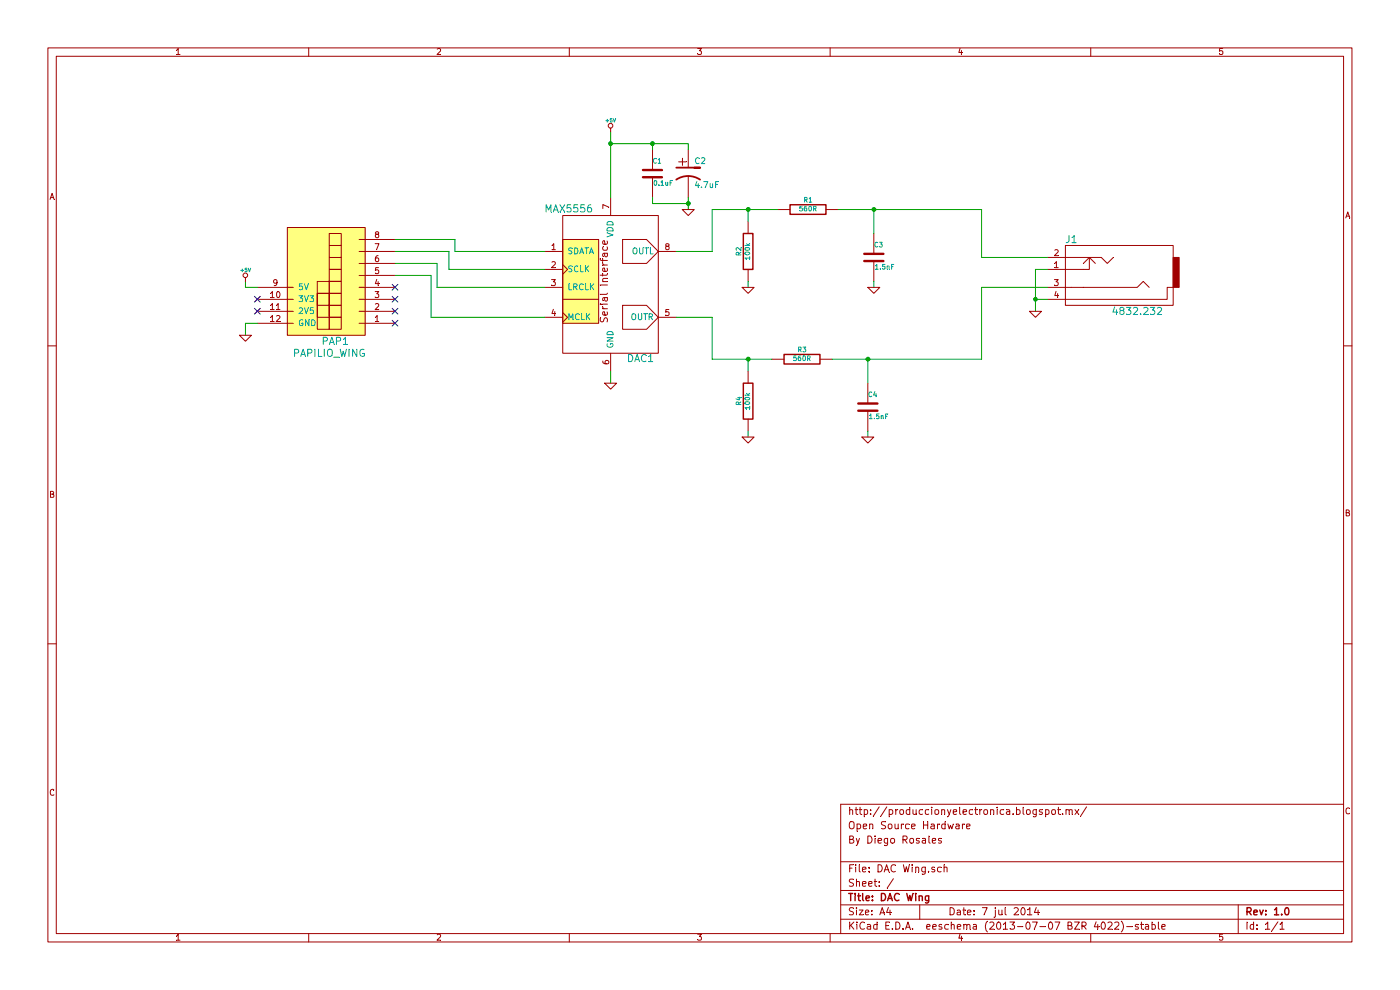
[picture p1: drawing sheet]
EESchema Schematic File Version 2
LIBS:power
LIBS:device
LIBS:transistors
LIBS:conn
LIBS:linear
LIBS:regul
LIBS:74xx
LIBS:cmos4000
LIBS:adc-dac
LIBS:memory
LIBS:xilinx
LIBS:special
LIBS:microcontrollers
LIBS:dsp
LIBS:microchip
LIBS:analog_switches
LIBS:motorola
LIBS:texas
LIBS:intel
LIBS:audio
LIBS:interface
LIBS:digital-audio
LIBS:philips
LIBS:display
LIBS:cypress
LIBS:siliconi
LIBS:opto
LIBS:atmel
LIBS:contrib
LIBS:valves
LIBS:papilio_wings
LIBS:DAC
LIBS:Jacks
EELAYER 27 0
EELAYER END
$Descr A4 11693 8268
encoding utf-8
Sheet 1 1
Title "DAC Wing"
Date "7 jul 2014"
Rev "1.0"
Comp ""
Comment1 "By Diego Rosales"
Comment2 "Open Source Hardware"
Comment3 "http://produccionyelectronica.blogspot.mx/"
Comment4 ""
$EndDescr
$Comp
L PAPILIO_WING PAP1
U 1 1
P 2750 2100
F 0 "PAP1" H 2700 2850 60  0000 C CNN
F 1 "PAPILIO_WING" H 2750 2950 60  0000 C CNN
F 2 "~" H 2400 2950 60  0000 C CNN
F 3 "~" H 2400 2950 60  0000 C CNN
	1    2750 2100
	-1   0    0    1   
$EndComp
$Comp
L MAX5556 DAC1
U 1 1
P 5100 2350
F 0 "DAC1" H 5350 1700 60  0000 C CNN
F 1 "MAX5556" H 4750 2950 60  0000 C CNN
F 2 "~" H 5100 2650 60  0000 C CNN
F 3 "~" H 5100 2650 60  0000 C CNN
	1    5100 2350
	1    0    0    -1  
$EndComp
Wire Wire Line
	3300 2000 3800 2000
Wire Wire Line
	3800 2000 3800 2100
Wire Wire Line
	3800 2100 4550 2100
Wire Wire Line
	3300 2100 3750 2100
Wire Wire Line
	3750 2100 3750 2250
Wire Wire Line
	3750 2250 4550 2250
Wire Wire Line
	3300 2200 3650 2200
Wire Wire Line
	3650 2200 3650 2400
Wire Wire Line
	3650 2400 4550 2400
Wire Wire Line
	3300 2300 3600 2300
Wire Wire Line
	3600 2300 3600 2650
Wire Wire Line
	3600 2650 4550 2650
$Comp
L R R2
U 1 1
P 6250 2100
F 0 "R2" V 6330 2100 40  0000 C CNN
F 1 "100k" V 6257 2101 40  0000 C CNN
F 2 "~" V 6180 2100 30  0000 C CNN
F 3 "~" H 6250 2100 30  0000 C CNN
	1    6250 2100
	-1   0    0    1   
$EndComp
$Comp
L R R1
U 1 1
P 6750 1750
F 0 "R1" V 6830 1750 40  0000 C CNN
F 1 "560R" V 6757 1751 40  0000 C CNN
F 2 "~" V 6680 1750 30  0000 C CNN
F 3 "~" H 6750 1750 30  0000 C CNN
	1    6750 1750
	0    -1   -1   0   
$EndComp
$Comp
L C C3
U 1 1
P 7300 2150
F 0 "C3" H 7300 2250 40  0000 L CNN
F 1 "1.5nF" H 7306 2065 40  0000 L CNN
F 2 "~" H 7338 2000 30  0000 C CNN
F 3 "~" H 7300 2150 60  0000 C CNN
	1    7300 2150
	1    0    0    -1  
$EndComp
Wire Wire Line
	6250 1850 6250 1750
Wire Wire Line
	7000 1750 8200 1750
Wire Wire Line
	7300 1750 7300 1950
Wire Wire Line
	6250 2350 6250 2400
Wire Wire Line
	7300 2350 7300 2400
$Comp
L GND #PWR01
U 1 1
P 7300 2400
F 0 "#PWR01" H 7300 2400 30  0001 C CNN
F 1 "GND" H 7300 2330 30  0001 C CNN
F 2 "" H 7300 2400 60  0000 C CNN
F 3 "" H 7300 2400 60  0000 C CNN
	1    7300 2400
	1    0    0    -1  
$EndComp
$Comp
L GND #PWR02
U 1 1
P 6250 2400
F 0 "#PWR02" H 6250 2400 30  0001 C CNN
F 1 "GND" H 6250 2330 30  0001 C CNN
F 2 "" H 6250 2400 60  0000 C CNN
F 3 "" H 6250 2400 60  0000 C CNN
	1    6250 2400
	1    0    0    -1  
$EndComp
Connection ~ 7300 1750
$Comp
L R R4
U 1 1
P 6250 3350
F 0 "R4" V 6330 3350 40  0000 C CNN
F 1 "100k" V 6257 3351 40  0000 C CNN
F 2 "~" V 6180 3350 30  0000 C CNN
F 3 "~" H 6250 3350 30  0000 C CNN
	1    6250 3350
	-1   0    0    1   
$EndComp
$Comp
L R R3
U 1 1
P 6700 3000
F 0 "R3" V 6780 3000 40  0000 C CNN
F 1 "560R" V 6707 3001 40  0000 C CNN
F 2 "~" V 6630 3000 30  0000 C CNN
F 3 "~" H 6700 3000 30  0000 C CNN
	1    6700 3000
	0    -1   -1   0   
$EndComp
$Comp
L C C4
U 1 1
P 7250 3400
F 0 "C4" H 7250 3500 40  0000 L CNN
F 1 "1.5nF" H 7256 3315 40  0000 L CNN
F 2 "~" H 7288 3250 30  0000 C CNN
F 3 "~" H 7250 3400 60  0000 C CNN
	1    7250 3400
	1    0    0    -1  
$EndComp
Wire Wire Line
	6250 3100 6250 3000
Wire Wire Line
	6950 3000 8200 3000
Wire Wire Line
	7250 3000 7250 3200
Wire Wire Line
	6250 3600 6250 3650
Wire Wire Line
	7250 3600 7250 3650
$Comp
L GND #PWR03
U 1 1
P 7250 3650
F 0 "#PWR03" H 7250 3650 30  0001 C CNN
F 1 "GND" H 7250 3580 30  0001 C CNN
F 2 "" H 7250 3650 60  0000 C CNN
F 3 "" H 7250 3650 60  0000 C CNN
	1    7250 3650
	1    0    0    -1  
$EndComp
$Comp
L GND #PWR04
U 1 1
P 6250 3650
F 0 "#PWR04" H 6250 3650 30  0001 C CNN
F 1 "GND" H 6250 3580 30  0001 C CNN
F 2 "" H 6250 3650 60  0000 C CNN
F 3 "" H 6250 3650 60  0000 C CNN
	1    6250 3650
	1    0    0    -1  
$EndComp
Connection ~ 7250 3000
Wire Wire Line
	5650 2100 5950 2100
Wire Wire Line
	5950 2100 5950 1750
Connection ~ 6250 1750
Wire Wire Line
	5650 2650 5950 2650
Wire Wire Line
	5950 2650 5950 3000
Connection ~ 6250 3000
Wire Wire Line
	5100 1100 5100 1650
$Comp
L +5V #PWR05
U 1 1
P 5100 1100
F 0 "#PWR05" H 5100 1190 20  0001 C CNN
F 1 "+5V" H 5100 1190 30  0000 C CNN
F 2 "" H 5100 1100 60  0000 C CNN
F 3 "" H 5100 1100 60  0000 C CNN
	1    5100 1100
	1    0    0    -1  
$EndComp
Wire Wire Line
	5100 3100 5100 3200
$Comp
L GND #PWR06
U 1 1
P 5100 3200
F 0 "#PWR06" H 5100 3200 30  0001 C CNN
F 1 "GND" H 5100 3130 30  0001 C CNN
F 2 "" H 5100 3200 60  0000 C CNN
F 3 "" H 5100 3200 60  0000 C CNN
	1    5100 3200
	1    0    0    -1  
$EndComp
$Comp
L C C1
U 1 1
P 5450 1450
F 0 "C1" H 5450 1550 40  0000 L CNN
F 1 "0.1uF" H 5456 1365 40  0000 L CNN
F 2 "~" H 5488 1300 30  0000 C CNN
F 3 "~" H 5450 1450 60  0000 C CNN
	1    5450 1450
	1    0    0    -1  
$EndComp
$Comp
L CP1 C2
U 1 1
P 5750 1450
F 0 "C2" H 5800 1550 50  0000 L CNN
F 1 "4.7uF" H 5800 1350 50  0000 L CNN
F 2 "~" H 5750 1450 60  0000 C CNN
F 3 "~" H 5750 1450 60  0000 C CNN
	1    5750 1450
	1    0    0    -1  
$EndComp
Wire Wire Line
	5100 1200 5750 1200
Wire Wire Line
	5450 1200 5450 1250
Wire Wire Line
	5750 1200 5750 1250
Connection ~ 5450 1200
Wire Wire Line
	5450 1650 5450 1700
Wire Wire Line
	5450 1700 5750 1700
Wire Wire Line
	5750 1650 5750 1750
Connection ~ 5750 1700
$Comp
L GND #PWR07
U 1 1
P 5750 1750
F 0 "#PWR07" H 5750 1750 30  0001 C CNN
F 1 "GND" H 5750 1680 30  0001 C CNN
F 2 "" H 5750 1750 60  0000 C CNN
F 3 "" H 5750 1750 60  0000 C CNN
	1    5750 1750
	1    0    0    -1  
$EndComp
Connection ~ 5100 1200
NoConn ~ 2150 2500
NoConn ~ 2150 2600
Wire Wire Line
	2150 2700 2050 2700
Wire Wire Line
	2050 2700 2050 2800
$Comp
L GND #PWR08
U 1 1
P 2050 2800
F 0 "#PWR08" H 2050 2800 30  0001 C CNN
F 1 "GND" H 2050 2730 30  0001 C CNN
F 2 "" H 2050 2800 60  0000 C CNN
F 3 "" H 2050 2800 60  0000 C CNN
	1    2050 2800
	1    0    0    -1  
$EndComp
Wire Wire Line
	2150 2400 2050 2400
Wire Wire Line
	2050 2400 2050 2350
$Comp
L +5V #PWR09
U 1 1
P 2050 2350
F 0 "#PWR09" H 2050 2440 20  0001 C CNN
F 1 "+5V" H 2050 2440 30  0000 C CNN
F 2 "" H 2050 2350 60  0000 C CNN
F 3 "" H 2050 2350 60  0000 C CNN
	1    2050 2350
	1    0    0    -1  
$EndComp
NoConn ~ 3300 2400
NoConn ~ 3300 2500
NoConn ~ 3300 2600
NoConn ~ 3300 2700
$Comp
L JACK_ST_1SW J1
U 1 1
P 9350 2300
F 0 "J1" H 9750 2000 60  0000 C CNN
F 1 "4832.232" H 9200 2600 60  0000 C CNN
F 2 "~" H 9500 2250 60  0000 C CNN
F 3 "~" H 9500 2250 60  0000 C CNN
	1    9350 2300
	-1   0    0    1   
$EndComp
Wire Wire Line
	8200 1750 8200 2150
Wire Wire Line
	8200 2150 8750 2150
Wire Wire Line
	8200 3000 8200 2400
Wire Wire Line
	8200 2400 8750 2400
Wire Wire Line
	8750 2250 8650 2250
Wire Wire Line
	8650 2250 8650 2600
Wire Wire Line
	8750 2500 8650 2500
Connection ~ 8650 2500
$Comp
L GND #PWR010
U 1 1
P 8650 2600
F 0 "#PWR010" H 8650 2600 30  0001 C CNN
F 1 "GND" H 8650 2530 30  0001 C CNN
F 2 "" H 8650 2600 60  0000 C CNN
F 3 "" H 8650 2600 60  0000 C CNN
	1    8650 2600
	1    0    0    -1  
$EndComp
Wire Wire Line
	5950 1750 6500 1750
Wire Wire Line
	5950 3000 6450 3000
$EndSCHEMATC
